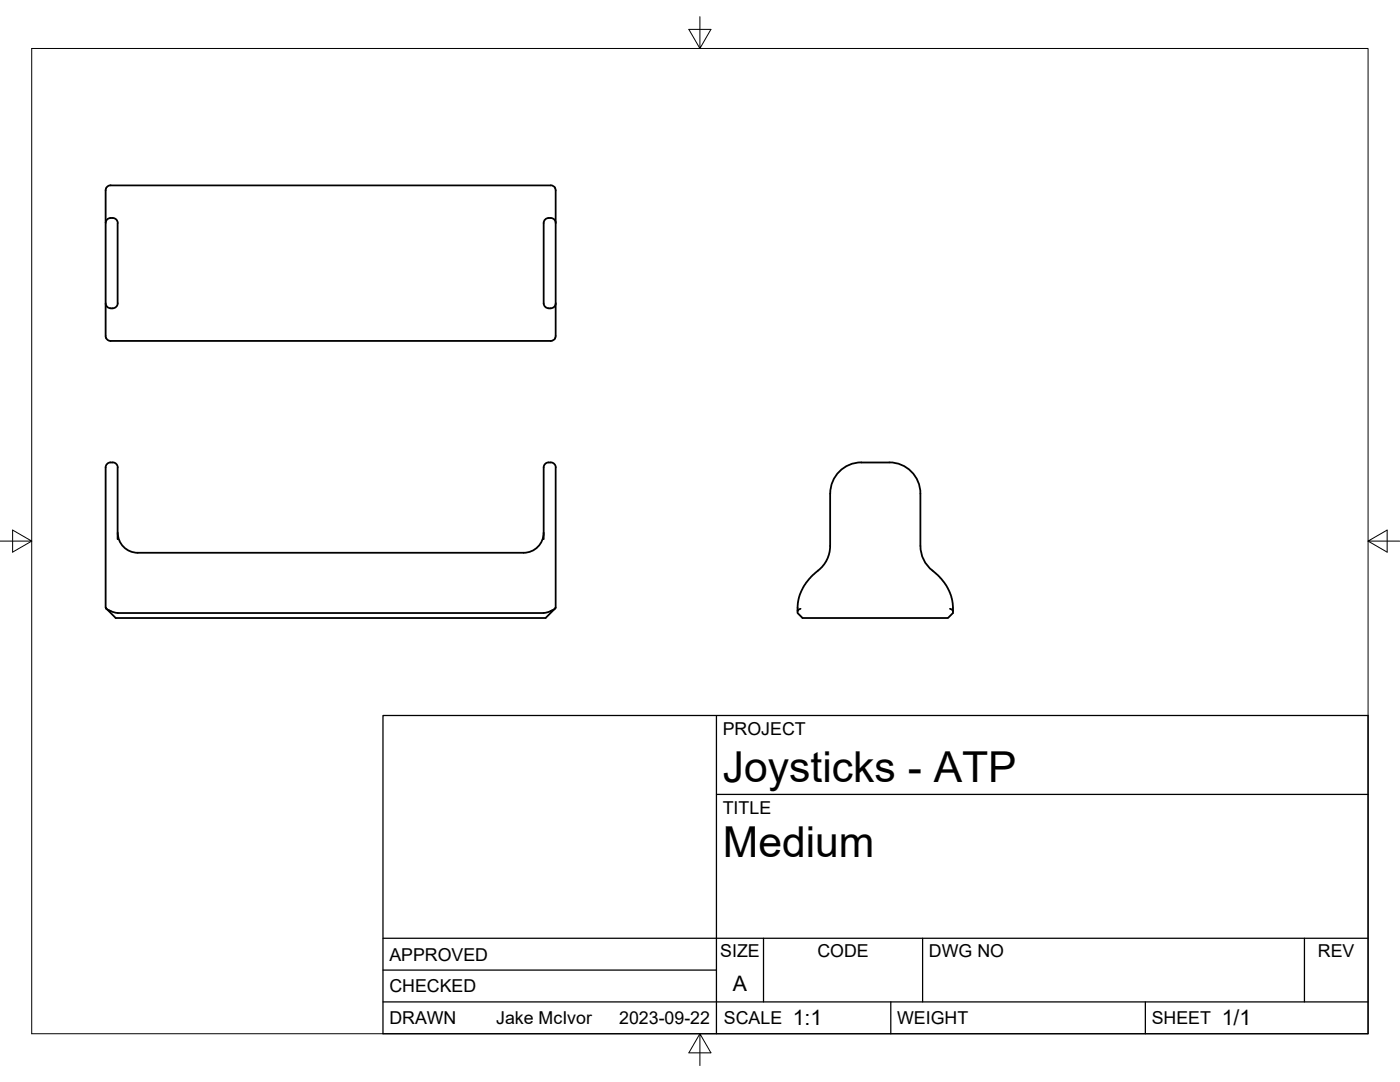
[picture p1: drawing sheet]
<svg xmlns="http://www.w3.org/2000/svg" width="279mm" height="216mm" viewBox="0 0 279 216" stroke-linecap="round" stroke-linejoin="round" font-family="sans-serif">
<!-- layer: Visible -->
<g fill="none" stroke="#000" stroke-width=".36">
<path d="M21.2 37.5l-.1 .4v29.4a1.04 1.04 0 0 0 1 .7M22.1 37h87.8M22.1 37a1.01 1.01 0 0 0-.9 .5M109.9 37a1.01 1.01 0 0 1 .9 .5M110.8 37.5l.1 .4v29.2l-.1 .4M22.1 43.5a1.12 1.12 0 0 1 1.4 1M22.1 43.5a1.01 1.01 0 0 0-1 1M23.5 44.5v16M110.9 44.5a1.25 1.25 0 0 0-1.5-1 1.25 1.25 0 0 0-.9 1.6v14.1a3.1 3.1 0 0 0 .3 2 1.27 1.27 0 0 0 2.1-.7M21.1 60.5a1.01 1.01 0 0 0 1 1M23.5 60.5a1.11 1.11 0 0 1-1.4 1M110.8 67.5a1.01 1.01 0 0 1-.9 .5h-87.8"/>
<path d="M21.1 93.3v27.9M22.1 92.3h.4M22.1 92.3a1.01 1.01 0 0 0-1 1M22.5 92.3a1.01 1.01 0 0 1 1 1M23.5 93.3v14.3M108.5 93.3v14.3M109.5 92.3h.4M109.5 92.3a1.01 1.01 0 0 0-1 1M109.9 92.3a1.01 1.01 0 0 1 1 1M110.9 93.3v27.9M171.9 92.3h5.6M171.9 92.3a6.2 6.2 0 0 0-6.2 6.2v10.4"/>
<path d="M177.5 92.3a6.2 6.2 0 0 1 6.2 6.2v10.4a7.2 7.2 0 0 0 3.4 5.8l1.8 2.2 .7 1.4 .4 1.2 .2 2.8-1 1h-29l-1-1v-1.8l.2-1.3 1-2.3 1.2-1.5 .9-.8a7 7 0 0 0 3.2-5.7M23.5 106.3a4 4 0 0 0 4 4h77M108.5 106.3a4 4 0 0 1-4 4M21.1 121.2l.1 .2M21.1 121.4l1 .5M21.3 121.5l1.8 1.8h85.8l1.8-1.8M22.1 121.9l1.4 .4M23.5 122.3h85M110.8 121.4l-1.3 .7-1 .2M110.9 121.2l-.1 .2M159.8 121.5l-.5 .2-.1 .2M189.6 121.5l.4 .2 .2 .2"/>
</g>
<!-- layer: Border -->
<path d="M6.3 9.7h266.7v196.6h-266.7zM139.7 3.3v6.4l2.2-3.8h-4.4l2.2 3.8M0 108h6.3l-3.8-2.2v4.4l3.8-2.2M273 108l3.8 2.2v-4.4l-3.8 2.2h6.4M139.7 206.3l-2.2 3.8h4.4l-2.2-3.8v6.3" fill="none" stroke="#000" stroke-width=".2"/>
<!-- layer: Titleblock -->
<path d="M76.4 142.8h196.6v63.5h-196.6zM143 158.5h130M143 142.8v63.5M76.4 199.9h196.6M76.4 193.6h66.6M76.4 187.2h196.6M152.4 187.2v12.7M177.8 199.9v6.4M184.1 187.2v12.7M228.6 199.9v6.4M260.3 187.2v12.7" fill="none" stroke="#000" stroke-width=".25"/>
<g font-size="8.5">
<text x="144.3" y="156">Joysticks - ATP</text>
<text x="144.3" y="171">Medium</text>
</g>
<g font-size="4.3">
<text x="146.3" y="197.7">A</text>
<text x="158.2" y="204.6">1:1</text>
<text x="243.8" y="204.6">1/1</text>
</g>
<g font-size="3.5">
<text x="144.3" y="146.6">PROJECT</text>
<text x="144.3" y="162.3">TITLE</text>
<text x="77.7" y="191.7">APPROVED</text>
<text x="143.7" y="191">SIZE</text>
<text x="163.1" y="191">CODE</text>
<text x="185.4" y="191">DWG NO</text>
<text x="263" y="191">REV</text>
<text x="77.7" y="198">CHECKED</text>
<text x="77.7" y="204.4">DRAWN</text>
<text x="99" y="204.4">Jake McIvor</text>
<text x="123.6" y="204.4">2023-09-22</text>
<text x="144.5" y="204.4">SCALE</text>
<text x="179" y="204.4">WEIGHT</text>
<text x="229.8" y="204.4">SHEET</text>
</g>
</svg>
